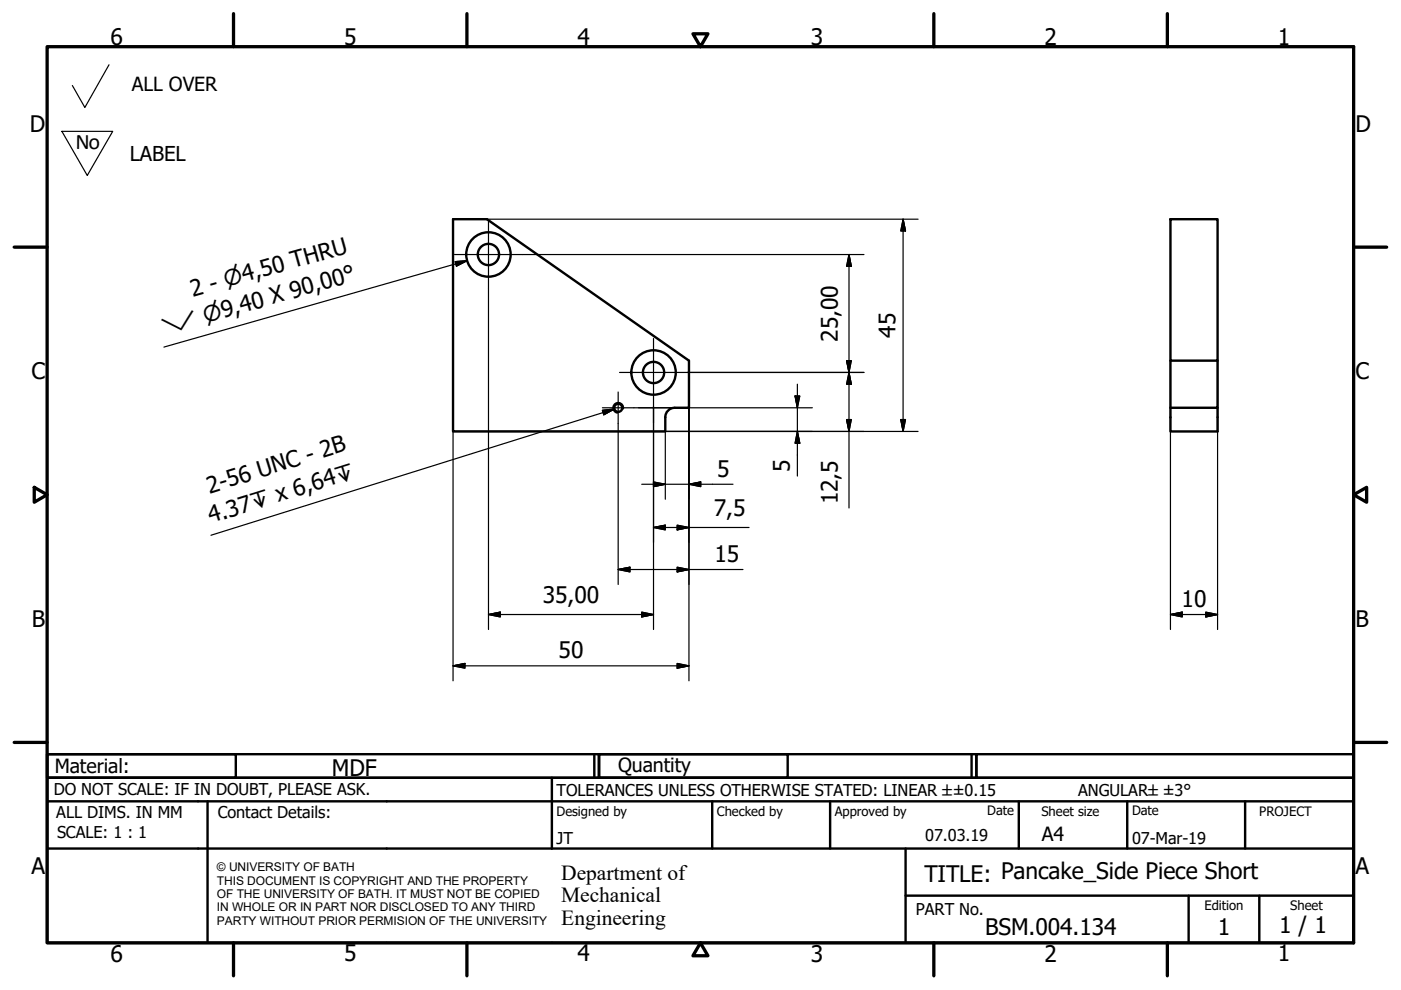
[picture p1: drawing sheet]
<svg xmlns="http://www.w3.org/2000/svg" width="297mm" height="210mm" viewBox="0 0 297 210" stroke-linecap="round" stroke-linejoin="round" font-family="sans-serif">
<!-- layer: Visible (ISO) -->
<g fill="none" stroke="#000" stroke-width=".51">
<path d="M96.1 46.5h7.1l42.9 30v10h-3a2 2 0 0 0-2 2v3h-45zM248.2 46.5h9.9v30h-9.9zM248.2 76.5v10M258.1 76.5v10h-9.9v5h9.9v-5"/>
<circle cx="103.6" cy="54" r="2.25"/>
<circle cx="103.6" cy="54" r="4.7"/>
<circle cx="138.6" cy="79" r="2.25"/>
<circle cx="138.6" cy="79" r="4.7"/>
<circle cx="131.1" cy="86.5" r=".86"/>
</g>
<!-- layer: Visible Narrow (ISO) -->
<path d="M132.1 86.7a1.09 1.09 0 0 0-.8-1.3 1.09 1.09 0 0 0-1.3 .9 1.09 1.09 0 0 0 .9 1.2" fill="none" stroke="#000" stroke-width=".36"/>
<!-- layer: Border (ISO) -->
<g fill="none" stroke="#000" stroke-width=".7">
<path d="M10 9.9h277v190h-277zM49.5 2.9v7M99 2.9v7M146.9 7.2h3.2l-1.6 2.7zM198 2.9v7M247.5 2.9v7M3 52.4h7M287 52.4h7M7.3 103.3l2.7 1.6-2.7 1.6zM287 104.9l2.8-1.6v3.2zM3 157.4h7M287 157.4h7"/>
<path d="M49.5 199.9v7M99 199.9v7M148.5 199.9l1.6 2.7h-3.2zM198 199.9v7M247.5 199.9v7"/>
</g>
<!-- layer: Title (ISO) -->
<g fill="none" stroke="#000" stroke-width=".51">
<path d="M10 159.9h40v5h-40zM10 159.9h117v5h-117zM126 159.9v5M127 159.9h40v5h-40zM127 159.9h80v5h-80zM206 159.9v5M207 159.9h80v5h-80zM10 169.9v-5h277v5M10 169.9h277v30h-277zM10 179.9h277M44 169.9v30M117 164.9v15"/>
<path d="M151 169.9v10M176 169.9v10M192 179.9v20M216 169.9v10M239 169.9v10M264 169.9v10M192 189.9h95M252 189.9v10M267 189.9v10"/>
</g>
<!-- layer: Sketch Geometry (ISO) -->
<path d="M23.1 13.7l-5.1 9.1-2.7-4.7M13.1 27.8h10.8l-5.4 9.4z" fill="none" stroke="#000" stroke-width=".25"/>
<!-- layer: Center Mark (ISO) -->
<path d="M96.4 54h14.4M103.6 46.8v14.4M131.4 79h14.4M138.6 71.8v14.4M127.7 86.5h6.7M131.1 83.1v6.7" fill="none" stroke="#000" stroke-width=".25"/>
<!-- layer: Dimension (ISO) -->
<g fill="none" stroke="#000" stroke-width=".25">
<path d="M96.1 46.5h98.5M110.8 54h72.4M180 54l.5 2.5h-1zM180 54v53.7M191.5 46.5l.5 2.5h-1zM191.5 46.5v45M103.6 61.2v72.3M145.8 79h37.4M179.5 76.5h1l-.5 2.5zM180 79l.5 2.5h-1zM248.2 76.5v57M258.1 76.5v57"/>
<path d="M131.1 89.8v34.1M134.4 86.5h37.8M138.6 86.2v47.3M141.1 91.5v14.3M146.1 86.5v57.8M168.6 84h1l-.5 2.5zM169.1 91.5l.5 2.5h-1zM169.1 81.5v19.4M179.5 89h1l-.5 2.5zM191 89h1l-.5 2.5zM194.6 91.5h-98.5v52.8M136.1 102.7h19.3"/>
<path d="M138.6 111.8l2.5-.4v.9zM138.6 102.2l2.5 .5-2.5 .5zM138.6 111.8h20.2M143.6 111.4l2.5 .4-2.5 .5zM146.1 102.7l2.5-.5v1zM103.6 130.3l2.5-.5v1zM103.6 130.3h35M131.1 120.7l2.5-.4v1zM131.1 120.7h26.4M136.1 129.8l2.5 .5-2.5 .5zM143.6 120.3l2.5 .4-2.5 .6zM248.2 130.3l2.5-.5v1z"/>
<path d="M248.2 130.3h9.9M255.7 129.8l2.4 .5-2.4 .5zM96.1 141.2l2.5-.5v1zM96.1 141.2h50M143.6 140.7l2.5 .5-2.5 .5z"/>
</g>
<g fill="#000" stroke="#000" stroke-width=".25">
<path d="M180 54l.5 2.5zM180 54l.5 2.5h-1zM191.5 46.5l.5 2.5zM191.5 46.5l.5 2.5h-1zM179.5 76.5l.5 2.5zM179.5 76.5h1l-.5 2.5zM168.6 84l.5 2.5zM168.6 84h1l-.5 2.5zM169.1 91.5l.5 2.5zM169.1 91.5l.5 2.5h-1zM179.5 89l.5 2.5zM179.5 89h1l-.5 2.5z"/>
<path d="M180 79l.5 2.5zM180 79l.5 2.5h-1zM191 89l.5 2.5zM191 89h1l-.5 2.5zM138.6 103.2l2.5-.5zM138.6 102.2l2.5 .5-2.5 .5zM138.6 111.8l2.5-.4zM138.6 111.8l2.5-.4v.9zM143.6 112.3l2.5-.5zM143.6 111.4l2.5 .4-2.5 .5zM146.1 102.7l2.5-.5zM146.1 102.7l2.5-.5v1z"/>
<path d="M103.6 130.3l2.5-.5zM103.6 130.3l2.5-.5v1zM131.1 120.7l2.5-.4zM131.1 120.7l2.5-.4v1zM136.1 130.8l2.5-.5zM136.1 129.8l2.5 .5-2.5 .5zM143.6 121.3l2.5-.6zM143.6 120.3l2.5 .4-2.5 .6zM248.2 130.3l2.5-.5zM248.2 130.3l2.5-.5v1zM255.7 130.8l2.4-.5zM255.7 129.8l2.4 .5-2.4 .5z"/>
<path d="M96.1 141.2l2.5-.5zM96.1 141.2l2.5-.5v1zM143.6 141.7l2.5-.5zM143.6 140.7l2.5 .5-2.5 .5z"/>
</g>
<!-- layer: Symbol (ISO) -->
<path d="M96.5 55.5l2.5-.2-2.2 1.1zM99 55.3l-64.2 18.3M127.7 87l2.6-.3-2.3 1.2zM130.3 86.7l-85.6 26.8" fill="none" stroke="#000" stroke-width=".25"/>
<path d="M96.8 56.4l2.2-1.1zM96.5 55.5l2.5-.2-2.2 1.1zM128 87.9l2.3-1.2zM127.7 87l2.6-.3-2.3 1.2z" fill="#000" stroke="#000" stroke-width=".25"/>
<g font-size="4.8">
<text x="23.4" y="9.5">6</text>
<text x="72.9" y="9.5">5</text>
<text x="122.4" y="9.5">4</text>
<text x="171.9" y="9.5">3</text>
<text x="221.4" y="9.5">2</text>
<text x="270.9" y="9.5">1</text>
<text x="6.3" y="27.9">D</text>
<text x="287.4" y="27.9">D</text>
<text x="40.9" y="63" transform="rotate(-16 40.9 63)">2 - ⌀4,50 THRU</text>
<text x="189.9" y="71.6" transform="rotate(-90 189.9 71.6)">45</text>
<text x="177.6" y="72.4" transform="rotate(-90 177.6 72.4)">25,00</text>
<text x="6.7" y="80.4">C</text>
<text x="287.4" y="80.4">C</text>
<text x="152" y="101.1">5</text>
<text x="167.5" y="100.2" transform="rotate(-90 167.5 100.2)">5</text>
<text x="44.4" y="104.6" transform="rotate(-17 44.4 104.6)">2-56 UNC - 2B</text>
<text x="177.6" y="106.9" transform="rotate(-90 177.6 106.9)">12,5</text>
<text x="44.7" y="111" transform="rotate(-17 44.7 111)">4.37↧ x 6,64↧</text>
<text x="151.3" y="109.4">7,5</text>
<text x="151.5" y="119.2">15</text>
<text x="115.1" y="127.9">35,00</text>
<text x="250.5" y="128.7">10</text>
<text x="6.8" y="132.9">B</text>
<text x="287.4" y="132.9">B</text>
<text x="118.4" y="139.6">50</text>
<text x="70.4" y="164.4">MDF</text>
<text x="6.7" y="185.4">A</text>
<text x="287.4" y="185.4">A</text>
<text x="196" y="187">TITLE: Pancake_Side Piece Short</text>
<text x="271.2" y="197.9">1 / 1</text>
<text x="23.4" y="203.9">6</text>
<text x="72.9" y="203.8">5</text>
<text x="122.4" y="203.8">4</text>
<text x="171.9" y="203.9">3</text>
<text x="208.9" y="198.2">BSM.004.134</text>
<text x="221.4" y="203.9">2</text>
<text x="258.2" y="198.2">1</text>
<text x="270.9" y="203.8">1</text>
</g>
<text font-size="4.7" x="16" y="31.6">No</text>
<g font-size="4.6">
<text x="34.8" y="71.1" transform="rotate(-16 34.8 71.1)">⌵</text>
<text x="43.6" y="68.6" transform="rotate(-16 43.6 68.6)">⌀9,40 X 90,00°</text>
<text x="119" y="186.5">Department of</text>
<text x="119" y="191.3">Mechanical</text>
<text x="119" y="196">Engineering</text>
</g>
<text font-size="4.3" x="27.5" y="34.1">LABEL</text>
<g font-size="4.1">
<text x="28" y="19.2">ALL OVER</text>
<text x="11.6" y="163.9">Material:</text>
<text x="131" y="163.7">Quantity</text>
<text x="220.9" y="178.4">A4</text>
</g>
<g font-size="3.5">
<text x="11.4" y="168.5">DO NOT SCALE: IF IN DOUBT, PLEASE ASK.</text>
<text x="11.9" y="173.5">ALL DIMS. IN MM</text>
<text x="46.2" y="173.5">Contact Details:</text>
<text x="118" y="168.8">TOLERANCES UNLESS OTHERWISE STATED: LINEAR ±±0.15</text>
<text x="228.6" y="168.8">ANGULAR±±3°</text>
<text x="12.1" y="177.6">SCALE: 1 : 1</text>
<text x="118" y="178.9">JT</text>
<text x="196.2" y="178.3">07.03.19</text>
<text x="240" y="178.9">07-Mar-19</text>
<text x="194.2" y="194.1">PART No.</text>
</g>
<g font-size="2.8">
<text x="118" y="173">Designed by</text>
<text x="152" y="173">Checked by</text>
<text x="177" y="173">Approved by</text>
<text x="209.3" y="172.9">Date</text>
<text x="220.8" y="173">Sheet size</text>
<text x="240" y="172.9">Date</text>
<text x="267" y="172.9">PROJECT</text>
<text x="255.4" y="193">Edition</text>
<text x="273.6" y="193">Sheet</text>
</g>
<g font-size="2.5">
<text x="46" y="184.7">© UNIVERSITY OF BATH</text>
<text x="46" y="187.6">THIS DOCUMENT IS COPYRIGHT AND THE PROPERTY</text>
<text x="46" y="190.4">OF THE UNIVERSITY OF BATH. IT MUST NOT BE COPIED</text>
<text x="46" y="193.2">IN WHOLE OR IN PART NOR DISCLOSED TO ANY THIRD</text>
<text x="46" y="196.1">PARTY WITHOUT PRIOR PERMISION OF THE UNIVERSITY</text>
</g>
</svg>
